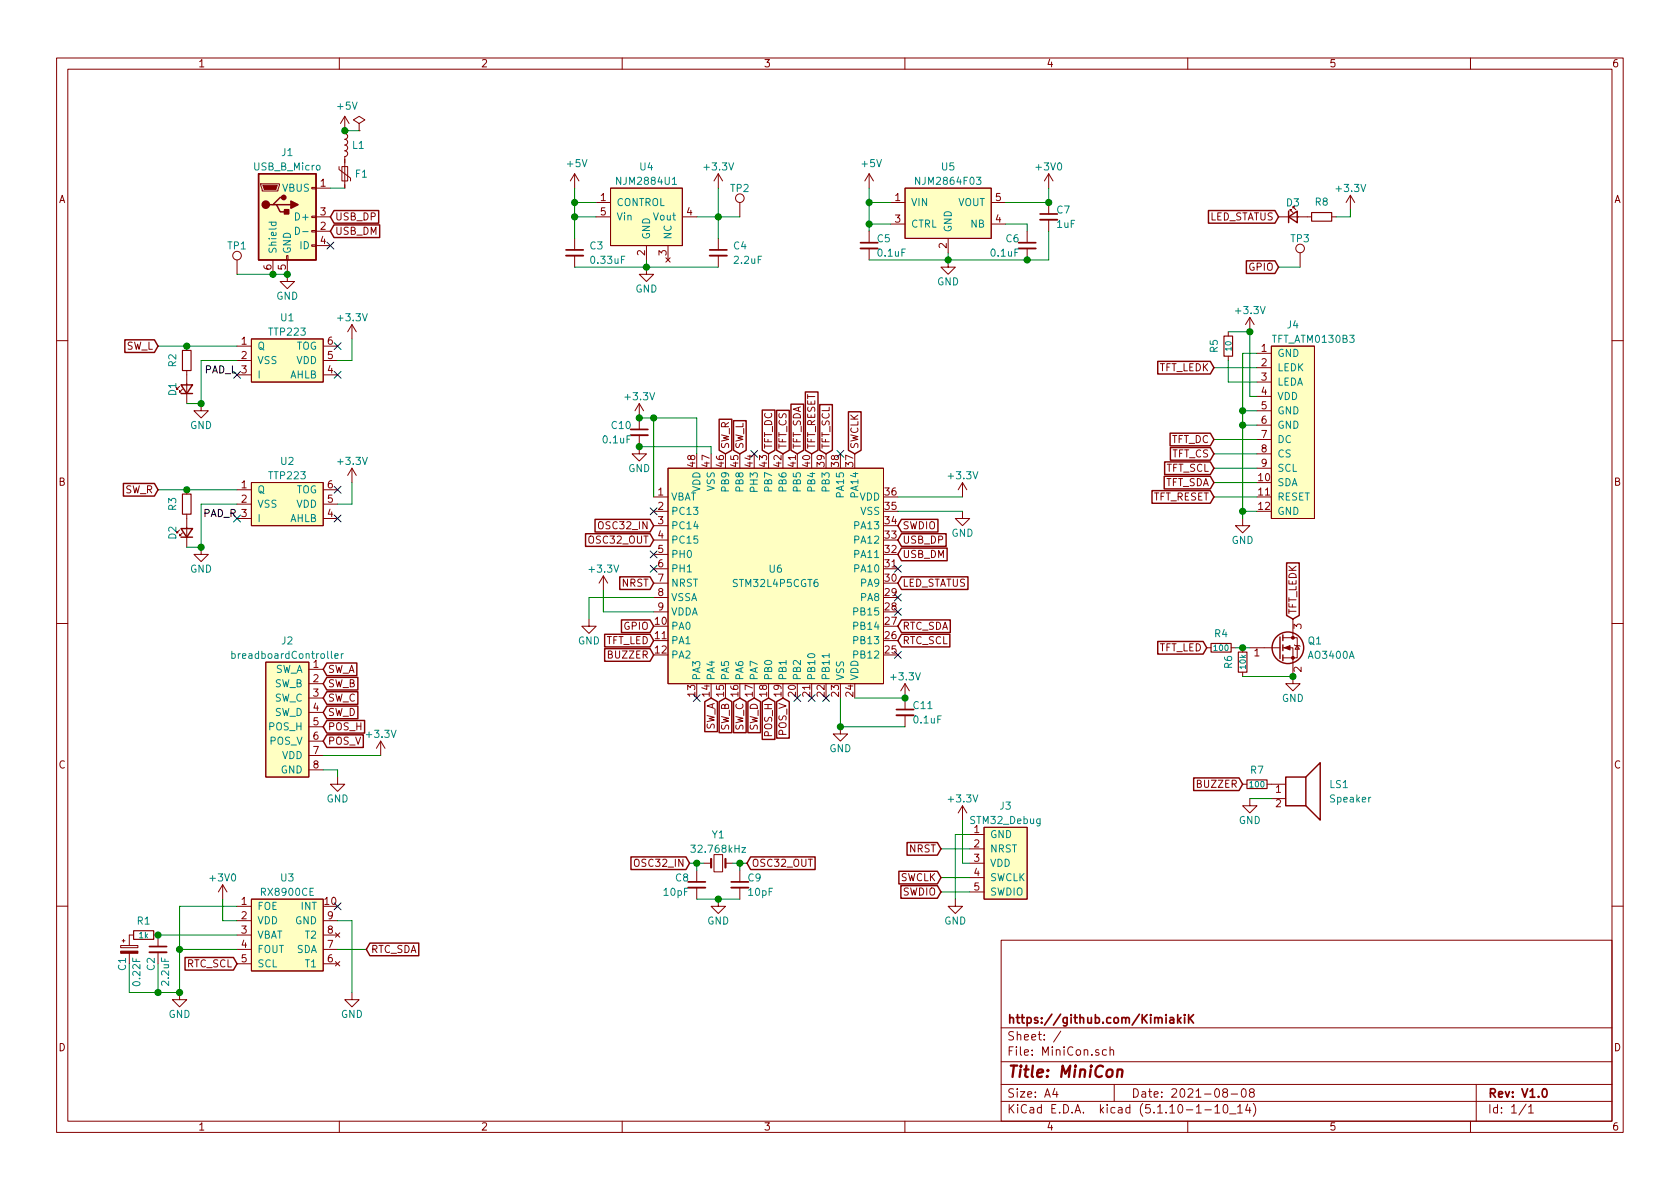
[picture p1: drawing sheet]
EESchema Schematic File Version 4
EELAYER 30 0
EELAYER END
$Descr A4 11693 8268
encoding utf-8
Sheet 1 1
Title "MiniCon"
Date "2021-08-08"
Rev "V1.0"
Comp "https://github.com/KimiakiK"
Comment1 ""
Comment2 ""
Comment3 ""
Comment4 ""
$EndDescr
$Comp
L MiniCon:TTP223 U1
U 1 1
P 2000 2500
F 0 "U1" H 2000 2800 50  0000 C CNN
F 1 "TTP223" H 2000 2700 50  0000 C CNN
F 2 "MiniCon:SOT-23-6" H 2000 2500 50  0001 C CNN
F 3 "" H 2000 2500 50  0001 C CNN
	1    2000 2500
	1    0    0    -1  
$EndComp
$Comp
L MiniCon:TTP223 U2
U 1 1
P 2000 3500
F 0 "U2" H 2000 3800 50  0000 C CNN
F 1 "TTP223" H 2000 3700 50  0000 C CNN
F 2 "MiniCon:SOT-23-6" H 2000 3500 50  0001 C CNN
F 3 "" H 2000 3500 50  0001 C CNN
	1    2000 3500
	1    0    0    -1  
$EndComp
$Comp
L MiniCon:breadboardController J2
U 1 1
P 2000 5000
F 0 "J2" H 2000 5550 50  0000 C CNN
F 1 "breadboardController" H 2000 5450 50  0000 C CNN
F 2 "MiniCon:PinHeader_1x08_P2.54mm_Vertical" H 1950 5500 50  0001 C CNN
F 3 "" H 1950 5500 50  0001 C CNN
	1    2000 5000
	-1   0    0    -1  
$EndComp
$Comp
L MiniCon:RX8900CE U3
U 1 1
P 2000 6500
F 0 "U3" H 2000 6900 50  0000 C CNN
F 1 "RX8900CE" H 2000 6800 50  0000 C CNN
F 2 "MiniCon:RX8900CE" H 2000 6500 50  0001 C CNN
F 3 "" H 2000 6500 50  0001 C CNN
	1    2000 6500
	1    0    0    -1  
$EndComp
$Comp
L MiniCon:NJM2884U1 U4
U 1 1
P 4500 1400
F 0 "U4" H 4500 1650 50  0000 C CNN
F 1 "NJM2884U1" H 4500 1550 50  0000 C CNN
F 2 "MiniCon:SOT-89-5" H 4500 1750 50  0001 C CNN
F 3 "" H 4500 1400 50  0001 C CNN
	1    4500 1400
	1    0    0    -1  
$EndComp
$Comp
L MiniCon:NJM2864F03 U5
U 1 1
P 6600 1500
F 0 "U5" H 6600 1850 50  0000 C CNN
F 1 "NJM2864F03" H 6600 1750 50  0000 C CNN
F 2 "MiniCon:SOT-23-5" H 6600 1500 50  0001 C CNN
F 3 "" H 6600 1500 50  0001 C CNN
	1    6600 1500
	1    0    0    -1  
$EndComp
$Comp
L Connector:USB_B_Micro J1
U 1 1
P 2000 1500
F 0 "J1" H 2000 1950 50  0000 C CNN
F 1 "USB_B_Micro" H 2000 1850 50  0000 C CNN
F 2 "MiniCon:ZX62-B-5PA" H 2150 1450 50  0001 C CNN
F 3 "~" H 2150 1450 50  0001 C CNN
	1    2000 1500
	1    0    0    -1  
$EndComp
$Comp
L Device:Crystal_Small Y1
U 1 1
P 5000 6000
F 0 "Y1" H 5000 6200 50  0000 C CNN
F 1 "32.768kHz" H 5000 6100 50  0000 C CNN
F 2 "MiniCon:Crystal_SMD_3215-2Pin" H 5000 6000 50  0001 C CNN
F 3 "~" H 5000 6000 50  0001 C CNN
	1    5000 6000
	1    0    0    -1  
$EndComp
$Comp
L Device:Q_NMOS_GSD Q1
U 1 1
P 8900 4500
F 0 "Q1" H 9100 4550 50  0000 L CNN
F 1 "AO3400A" H 9100 4450 50  0000 L CNN
F 2 "MiniCon:SOT-23" H 9100 4600 50  0001 C CNN
F 3 "~" H 8900 4500 50  0001 C CNN
	1    8900 4500
	1    0    0    -1  
$EndComp
$Comp
L Device:Speaker LS1
U 1 1
P 9050 5450
F 0 "LS1" H 9250 5450 50  0000 L CNN
F 1 "Speaker" H 9250 5350 50  0000 L CNN
F 2 "MiniCon:PKMCS0909E4000" H 9050 5250 50  0001 C CNN
F 3 "~" H 9040 5400 50  0001 C CNN
	1    9050 5450
	1    0    0    -1  
$EndComp
$Comp
L Device:Polyfuse_Small F1
U 1 1
P 2400 1200
F 0 "F1" H 2468 1200 50  0000 L CNN
F 1 "Polyfuse" H 2468 1155 50  0001 L CNN
F 2 "MiniCon:1608Metric" H 2450 1000 50  0001 L CNN
F 3 "~" H 2400 1200 50  0001 C CNN
	1    2400 1200
	1    0    0    -1  
$EndComp
$Comp
L Device:L_Small L1
U 1 1
P 2400 1000
F 0 "L1" H 2448 1000 50  0000 L CNN
F 1 "L" H 2448 955 50  0001 L CNN
F 2 "MiniCon:1608Metric" H 2400 1000 50  0001 C CNN
F 3 "~" H 2400 1000 50  0001 C CNN
	1    2400 1000
	1    0    0    -1  
$EndComp
$Comp
L power:+5V #PWR07
U 1 1
P 2400 900
F 0 "#PWR07" H 2400 750 50  0001 C CNN
F 1 "+5V" H 2415 1073 50  0000 C CNN
F 2 "" H 2400 900 50  0001 C CNN
F 3 "" H 2400 900 50  0001 C CNN
	1    2400 900 
	1    0    0    -1  
$EndComp
$Comp
L power:+3.3V #PWR014
U 1 1
P 5000 1300
F 0 "#PWR014" H 5000 1150 50  0001 C CNN
F 1 "+3.3V" H 5000 1450 50  0000 C CNN
F 2 "" H 5000 1300 50  0001 C CNN
F 3 "" H 5000 1300 50  0001 C CNN
	1    5000 1300
	1    0    0    -1  
$EndComp
$Comp
L power:+3V0 #PWR019
U 1 1
P 7300 1300
F 0 "#PWR019" H 7300 1150 50  0001 C CNN
F 1 "+3V0" H 7300 1450 50  0000 C CNN
F 2 "" H 7300 1300 50  0001 C CNN
F 3 "" H 7300 1300 50  0001 C CNN
	1    7300 1300
	1    0    0    -1  
$EndComp
$Comp
L power:GND #PWR05
U 1 1
P 2000 1900
F 0 "#PWR05" H 2000 1650 50  0001 C CNN
F 1 "GND" H 2000 1750 50  0000 C CNN
F 2 "" H 2000 1900 50  0001 C CNN
F 3 "" H 2000 1900 50  0001 C CNN
	1    2000 1900
	1    0    0    -1  
$EndComp
$Comp
L power:PWR_FLAG #FLG01
U 1 1
P 2500 900
F 0 "#FLG01" H 2500 975 50  0001 C CNN
F 1 "PWR_FLAG" H 2500 1073 50  0001 C CNN
F 2 "" H 2500 900 50  0001 C CNN
F 3 "~" H 2500 900 50  0001 C CNN
	1    2500 900 
	1    0    0    -1  
$EndComp
Wire Wire Line
	2500 900  2400 900 
Connection ~ 2400 900 
Wire Wire Line
	2300 1300 2400 1300
Wire Wire Line
	1900 1900 2000 1900
Connection ~ 2000 1900
Text GLabel 2300 1500 2    50   Input ~ 0
USB_DP
Text GLabel 2300 1600 2    50   Input ~ 0
USB_DM
NoConn ~ 2300 1700
$Comp
L power:+5V #PWR012
U 1 1
P 4000 1300
F 0 "#PWR012" H 4000 1150 50  0001 C CNN
F 1 "+5V" H 4015 1473 50  0000 C CNN
F 2 "" H 4000 1300 50  0001 C CNN
F 3 "" H 4000 1300 50  0001 C CNN
	1    4000 1300
	1    0    0    -1  
$EndComp
$Comp
L Device:C_Small C3
U 1 1
P 4000 1750
F 0 "C3" H 4100 1800 50  0000 L CNN
F 1 "0.33uF" H 4100 1700 50  0000 L CNN
F 2 "MiniCon:1608Metric" H 4000 1750 50  0001 C CNN
F 3 "~" H 4000 1750 50  0001 C CNN
	1    4000 1750
	1    0    0    -1  
$EndComp
$Comp
L Device:C_Small C4
U 1 1
P 5000 1750
F 0 "C4" H 5100 1800 50  0000 L CNN
F 1 "2.2uF" H 5100 1700 50  0000 L CNN
F 2 "MiniCon:1608Metric" H 5000 1750 50  0001 C CNN
F 3 "~" H 5000 1750 50  0001 C CNN
	1    5000 1750
	1    0    0    -1  
$EndComp
$Comp
L power:GND #PWR013
U 1 1
P 4500 1850
F 0 "#PWR013" H 4500 1600 50  0001 C CNN
F 1 "GND" H 4500 1700 50  0000 C CNN
F 2 "" H 4500 1850 50  0001 C CNN
F 3 "" H 4500 1850 50  0001 C CNN
	1    4500 1850
	1    0    0    -1  
$EndComp
Wire Wire Line
	4000 1300 4000 1400
Wire Wire Line
	4000 1850 4500 1850
Connection ~ 4500 1850
Wire Wire Line
	4500 1850 5000 1850
Wire Wire Line
	4500 1850 4500 1800
Wire Wire Line
	5000 1300 5000 1500
Wire Wire Line
	4850 1500 5000 1500
Connection ~ 5000 1500
Wire Wire Line
	5000 1500 5000 1650
Wire Wire Line
	4150 1500 4000 1500
Connection ~ 4000 1500
Wire Wire Line
	4000 1500 4000 1650
Wire Wire Line
	4150 1400 4000 1400
Connection ~ 4000 1400
Wire Wire Line
	4000 1400 4000 1500
$Comp
L Device:C_Small C5
U 1 1
P 6050 1700
F 0 "C5" H 6100 1750 50  0000 L CNN
F 1 "0.1uF" H 6100 1650 50  0000 L CNN
F 2 "MiniCon:1608Metric" H 6050 1700 50  0001 C CNN
F 3 "~" H 6050 1700 50  0001 C CNN
	1    6050 1700
	1    0    0    -1  
$EndComp
$Comp
L Device:C_Small C6
U 1 1
P 7150 1700
F 0 "C6" H 7100 1750 50  0000 R CNN
F 1 "0.1uF" H 7100 1650 50  0000 R CNN
F 2 "MiniCon:1608Metric" H 7150 1700 50  0001 C CNN
F 3 "~" H 7150 1700 50  0001 C CNN
	1    7150 1700
	1    0    0    -1  
$EndComp
$Comp
L Device:C_Small C7
U 1 1
P 7300 1500
F 0 "C7" H 7350 1550 50  0000 L CNN
F 1 "1uF" H 7350 1450 50  0000 L CNN
F 2 "MiniCon:1608Metric" H 7300 1500 50  0001 C CNN
F 3 "~" H 7300 1500 50  0001 C CNN
	1    7300 1500
	1    0    0    -1  
$EndComp
$Comp
L power:GND #PWR016
U 1 1
P 6600 1800
F 0 "#PWR016" H 6600 1550 50  0001 C CNN
F 1 "GND" H 6600 1650 50  0000 C CNN
F 2 "" H 6600 1800 50  0001 C CNN
F 3 "" H 6600 1800 50  0001 C CNN
	1    6600 1800
	1    0    0    -1  
$EndComp
$Comp
L power:+5V #PWR015
U 1 1
P 6050 1300
F 0 "#PWR015" H 6050 1150 50  0001 C CNN
F 1 "+5V" H 6065 1473 50  0000 C CNN
F 2 "" H 6050 1300 50  0001 C CNN
F 3 "" H 6050 1300 50  0001 C CNN
	1    6050 1300
	1    0    0    -1  
$EndComp
Wire Wire Line
	6050 1300 6050 1400
Wire Wire Line
	7300 1800 7300 1600
Connection ~ 6600 1800
Wire Wire Line
	6600 1800 7150 1800
Connection ~ 7150 1800
Wire Wire Line
	7150 1800 7300 1800
Wire Wire Line
	6600 1750 6600 1800
Wire Wire Line
	6050 1800 6600 1800
Wire Wire Line
	6200 1550 6050 1550
Connection ~ 6050 1550
Wire Wire Line
	6050 1550 6050 1600
Wire Wire Line
	6200 1400 6050 1400
Connection ~ 6050 1400
Wire Wire Line
	6050 1400 6050 1550
Wire Wire Line
	7300 1400 7300 1300
Connection ~ 7300 1400
Wire Wire Line
	7000 1400 7300 1400
Wire Wire Line
	7000 1550 7150 1550
Wire Wire Line
	7150 1550 7150 1600
$Comp
L Device:R_Small R3
U 1 1
P 1300 3500
F 0 "R3" V 1200 3500 50  0000 C CNN
F 1 "R" V 1300 3500 50  0001 C CNN
F 2 "MiniCon:1608Metric" H 1300 3500 50  0001 C CNN
F 3 "~" H 1300 3500 50  0001 C CNN
	1    1300 3500
	1    0    0    -1  
$EndComp
$Comp
L Device:LED_Small D2
U 1 1
P 1300 3700
F 0 "D2" H 1300 3800 50  0000 C CNN
F 1 "LED" H 1300 3844 50  0001 C CNN
F 2 "MiniCon:1608Metric" V 1300 3700 50  0001 C CNN
F 3 "~" V 1300 3700 50  0001 C CNN
	1    1300 3700
	0    -1   -1   0   
$EndComp
Text GLabel 1100 3400 0    50   Input ~ 0
SW_R
$Comp
L power:GND #PWR03
U 1 1
P 1400 3800
F 0 "#PWR03" H 1400 3550 50  0001 C CNN
F 1 "GND" H 1400 3650 50  0000 C CNN
F 2 "" H 1400 3800 50  0001 C CNN
F 3 "" H 1400 3800 50  0001 C CNN
	1    1400 3800
	1    0    0    -1  
$EndComp
NoConn ~ 1650 3600
Text Label 1650 3600 2    50   ~ 0
PAD_R
Connection ~ 1300 3400
Wire Wire Line
	1300 3400 1100 3400
Wire Wire Line
	1300 3800 1400 3800
Wire Wire Line
	1400 3800 1400 3500
Connection ~ 1400 3800
NoConn ~ 2350 3400
NoConn ~ 2350 3600
NoConn ~ 2350 2400
NoConn ~ 2350 2600
NoConn ~ 1650 2600
$Comp
L Device:R_Small R2
U 1 1
P 1300 2500
F 0 "R2" V 1200 2500 50  0000 C CNN
F 1 "R" V 1300 2500 50  0001 C CNN
F 2 "MiniCon:1608Metric" H 1300 2500 50  0001 C CNN
F 3 "~" H 1300 2500 50  0001 C CNN
	1    1300 2500
	1    0    0    -1  
$EndComp
$Comp
L Device:LED_Small D1
U 1 1
P 1300 2700
F 0 "D1" H 1300 2800 50  0000 C CNN
F 1 "LED" H 1300 2844 50  0001 C CNN
F 2 "MiniCon:1608Metric" V 1300 2700 50  0001 C CNN
F 3 "~" V 1300 2700 50  0001 C CNN
	1    1300 2700
	0    -1   -1   0   
$EndComp
Text GLabel 1100 2400 0    50   Input ~ 0
SW_L
$Comp
L power:GND #PWR02
U 1 1
P 1400 2800
F 0 "#PWR02" H 1400 2550 50  0001 C CNN
F 1 "GND" H 1400 2650 50  0000 C CNN
F 2 "" H 1400 2800 50  0001 C CNN
F 3 "" H 1400 2800 50  0001 C CNN
	1    1400 2800
	1    0    0    -1  
$EndComp
Text Label 1650 2600 2    50   ~ 0
PAD_L
Connection ~ 1300 2400
Wire Wire Line
	1300 2400 1100 2400
Wire Wire Line
	1300 2800 1400 2800
Wire Wire Line
	1400 2800 1400 2500
Connection ~ 1400 2800
$Comp
L power:+3.3V #PWR08
U 1 1
P 2450 2350
F 0 "#PWR08" H 2450 2200 50  0001 C CNN
F 1 "+3.3V" H 2450 2500 50  0000 C CNN
F 2 "" H 2450 2350 50  0001 C CNN
F 3 "" H 2450 2350 50  0001 C CNN
	1    2450 2350
	1    0    0    -1  
$EndComp
$Comp
L power:+3.3V #PWR09
U 1 1
P 2450 3350
F 0 "#PWR09" H 2450 3200 50  0001 C CNN
F 1 "+3.3V" H 2450 3500 50  0000 C CNN
F 2 "" H 2450 3350 50  0001 C CNN
F 3 "" H 2450 3350 50  0001 C CNN
	1    2450 3350
	1    0    0    -1  
$EndComp
Wire Wire Line
	2450 2350 2450 2500
Wire Wire Line
	2450 2500 2350 2500
Wire Wire Line
	2450 3350 2450 3500
Wire Wire Line
	2450 3500 2350 3500
Text GLabel 2250 4650 2    50   Input ~ 0
SW_A
Text GLabel 2250 4750 2    50   Input ~ 0
SW_B
Text GLabel 2250 4850 2    50   Input ~ 0
SW_C
Text GLabel 2250 4950 2    50   Input ~ 0
SW_D
Text GLabel 2250 5050 2    50   Input ~ 0
POS_H
Text GLabel 2250 5150 2    50   Input ~ 0
POS_V
$Comp
L power:+3.3V #PWR011
U 1 1
P 2650 5250
F 0 "#PWR011" H 2650 5100 50  0001 C CNN
F 1 "+3.3V" H 2650 5400 50  0000 C CNN
F 2 "" H 2650 5250 50  0001 C CNN
F 3 "" H 2650 5250 50  0001 C CNN
	1    2650 5250
	1    0    0    -1  
$EndComp
$Comp
L power:GND #PWR06
U 1 1
P 2350 5400
F 0 "#PWR06" H 2350 5150 50  0001 C CNN
F 1 "GND" H 2350 5250 50  0000 C CNN
F 2 "" H 2350 5400 50  0001 C CNN
F 3 "" H 2350 5400 50  0001 C CNN
	1    2350 5400
	1    0    0    -1  
$EndComp
Wire Wire Line
	2250 5250 2650 5250
Wire Wire Line
	2350 5350 2350 5400
Wire Wire Line
	2250 5350 2350 5350
$Comp
L power:+3V0 #PWR04
U 1 1
P 1550 6250
F 0 "#PWR04" H 1550 6100 50  0001 C CNN
F 1 "+3V0" H 1550 6400 50  0000 C CNN
F 2 "" H 1550 6250 50  0001 C CNN
F 3 "" H 1550 6250 50  0001 C CNN
	1    1550 6250
	1    0    0    -1  
$EndComp
Text GLabel 1650 6700 0    50   Input ~ 0
RTC_SCL
Text GLabel 2550 6600 2    50   Input ~ 0
RTC_SDA
$Comp
L power:GND #PWR010
U 1 1
P 2450 6900
F 0 "#PWR010" H 2450 6650 50  0001 C CNN
F 1 "GND" H 2450 6750 50  0000 C CNN
F 2 "" H 2450 6900 50  0001 C CNN
F 3 "" H 2450 6900 50  0001 C CNN
	1    2450 6900
	1    0    0    -1  
$EndComp
$Comp
L power:GND #PWR01
U 1 1
P 1250 6900
F 0 "#PWR01" H 1250 6650 50  0001 C CNN
F 1 "GND" H 1250 6750 50  0000 C CNN
F 2 "" H 1250 6900 50  0001 C CNN
F 3 "" H 1250 6900 50  0001 C CNN
	1    1250 6900
	1    0    0    -1  
$EndComp
$Comp
L Device:R_Small R1
U 1 1
P 1000 6500
F 0 "R1" V 900 6500 50  0000 C CNN
F 1 "1k" V 1000 6500 40  0000 C CNN
F 2 "MiniCon:1608Metric" H 1000 6500 50  0001 C CNN
F 3 "~" H 1000 6500 50  0001 C CNN
	1    1000 6500
	0    1    1    0   
$EndComp
$Comp
L Device:C_Small C2
U 1 1
P 1100 6600
F 0 "C2" V 1050 6550 50  0000 R CNN
F 1 "2.2uF" V 1150 6550 50  0000 R CNN
F 2 "MiniCon:1608Metric" H 1100 6600 50  0001 C CNN
F 3 "~" H 1100 6600 50  0001 C CNN
	1    1100 6600
	1    0    0    -1  
$EndComp
$Comp
L Device:CP_Small C1
U 1 1
P 900 6600
F 0 "C1" V 850 6550 50  0000 R CNN
F 1 "0.22F" V 950 6550 50  0000 R CNN
F 2 "MiniCon:DCK-3R3E224-E" H 900 6600 50  0001 C CNN
F 3 "~" H 900 6600 50  0001 C CNN
	1    900  6600
	1    0    0    -1  
$EndComp
Wire Wire Line
	2350 6400 2450 6400
Wire Wire Line
	2450 6400 2450 6900
Wire Wire Line
	2550 6600 2350 6600
Wire Wire Line
	1100 6700 1100 6900
Wire Wire Line
	1100 6900 1250 6900
Wire Wire Line
	900  6700 900  6900
Wire Wire Line
	900  6900 1100 6900
Connection ~ 1100 6900
Wire Wire Line
	1100 6500 1650 6500
Connection ~ 1100 6500
Wire Wire Line
	1650 6600 1250 6600
Wire Wire Line
	1250 6600 1250 6900
Connection ~ 1250 6900
Wire Wire Line
	1650 6300 1250 6300
Wire Wire Line
	1250 6300 1250 6600
Connection ~ 1250 6600
Wire Wire Line
	1550 6250 1550 6400
Wire Wire Line
	1550 6400 1650 6400
NoConn ~ 2350 6300
Text GLabel 4800 6000 0    50   Input ~ 0
OSC32_IN
Text GLabel 5200 6000 2    50   Input ~ 0
OSC32_OUT
$Comp
L Device:C_Small C8
U 1 1
P 4850 6150
F 0 "C8" H 4800 6200 50  0000 R CNN
F 1 "10pF" H 4800 6100 50  0000 R CNN
F 2 "MiniCon:1005Metric" H 4850 6150 50  0001 C CNN
F 3 "~" H 4850 6150 50  0001 C CNN
	1    4850 6150
	1    0    0    -1  
$EndComp
$Comp
L Device:C_Small C9
U 1 1
P 5150 6150
F 0 "C9" H 5200 6200 50  0000 L CNN
F 1 "10pF" H 5200 6100 50  0000 L CNN
F 2 "MiniCon:1005Metric" H 5150 6150 50  0001 C CNN
F 3 "~" H 5150 6150 50  0001 C CNN
	1    5150 6150
	1    0    0    -1  
$EndComp
$Comp
L power:GND #PWR025
U 1 1
P 5000 6250
F 0 "#PWR025" H 5000 6000 50  0001 C CNN
F 1 "GND" H 5000 6100 50  0000 C CNN
F 2 "" H 5000 6250 50  0001 C CNN
F 3 "" H 5000 6250 50  0001 C CNN
	1    5000 6250
	1    0    0    -1  
$EndComp
Wire Wire Line
	4800 6000 4850 6000
Wire Wire Line
	5200 6000 5150 6000
Wire Wire Line
	5150 6050 5150 6000
Connection ~ 5150 6000
Wire Wire Line
	5150 6000 5100 6000
Wire Wire Line
	4850 6050 4850 6000
Connection ~ 4850 6000
Wire Wire Line
	4850 6000 4900 6000
Wire Wire Line
	4850 6250 5000 6250
Connection ~ 5000 6250
Wire Wire Line
	5000 6250 5150 6250
Text GLabel 4550 3650 0    50   Input ~ 0
OSC32_IN
Text GLabel 4550 3750 0    50   Input ~ 0
OSC32_OUT
$Comp
L Device:R_Small R4
U 1 1
P 8500 4500
F 0 "R4" V 8400 4500 50  0000 C CNN
F 1 "100" V 8500 4500 40  0000 C CNN
F 2 "MiniCon:1608Metric" H 8500 4500 50  0001 C CNN
F 3 "~" H 8500 4500 50  0001 C CNN
	1    8500 4500
	0    1    1    0   
$EndComp
$Comp
L Device:R_Small R6
U 1 1
P 8650 4600
F 0 "R6" V 8550 4600 50  0000 C CNN
F 1 "10k" V 8650 4600 40  0000 C CNN
F 2 "MiniCon:1608Metric" H 8650 4600 50  0001 C CNN
F 3 "~" H 8650 4600 50  0001 C CNN
	1    8650 4600
	1    0    0    -1  
$EndComp
$Comp
L power:GND #PWR023
U 1 1
P 9000 4700
F 0 "#PWR023" H 9000 4450 50  0001 C CNN
F 1 "GND" H 9000 4550 50  0000 C CNN
F 2 "" H 9000 4700 50  0001 C CNN
F 3 "" H 9000 4700 50  0001 C CNN
	1    9000 4700
	1    0    0    -1  
$EndComp
Wire Wire Line
	8700 4500 8650 4500
Connection ~ 8650 4500
Wire Wire Line
	8650 4500 8600 4500
Wire Wire Line
	8650 4700 9000 4700
Connection ~ 9000 4700
Text GLabel 9000 4300 1    50   Input ~ 0
TFT_LEDK
Text GLabel 8400 4500 0    50   Input ~ 0
TFT_LED
Text GLabel 8650 5450 0    50   Input ~ 0
BUZZER
$Comp
L Device:R_Small R7
U 1 1
P 8750 5450
F 0 "R7" V 8650 5450 50  0000 C CNN
F 1 "100" V 8750 5450 40  0000 C CNN
F 2 "MiniCon:1608Metric" H 8750 5450 50  0001 C CNN
F 3 "~" H 8750 5450 50  0001 C CNN
	1    8750 5450
	0    1    1    0   
$EndComp
$Comp
L power:GND #PWR022
U 1 1
P 8700 5550
F 0 "#PWR022" H 8700 5300 50  0001 C CNN
F 1 "GND" H 8700 5400 50  0000 C CNN
F 2 "" H 8700 5550 50  0001 C CNN
F 3 "" H 8700 5550 50  0001 C CNN
	1    8700 5550
	1    0    0    -1  
$EndComp
Wire Wire Line
	8850 5550 8700 5550
$Comp
L power:+3.3V #PWR021
U 1 1
P 8700 2300
F 0 "#PWR021" H 8700 2150 50  0001 C CNN
F 1 "+3.3V" H 8700 2450 50  0000 C CNN
F 2 "" H 8700 2300 50  0001 C CNN
F 3 "" H 8700 2300 50  0001 C CNN
	1    8700 2300
	1    0    0    -1  
$EndComp
$Comp
L power:GND #PWR020
U 1 1
P 8650 3600
F 0 "#PWR020" H 8650 3350 50  0001 C CNN
F 1 "GND" H 8650 3450 50  0000 C CNN
F 2 "" H 8650 3600 50  0001 C CNN
F 3 "" H 8650 3600 50  0001 C CNN
	1    8650 3600
	1    0    0    -1  
$EndComp
Wire Wire Line
	8750 2750 8700 2750
Wire Wire Line
	8750 2450 8650 2450
Wire Wire Line
	8650 2450 8650 2850
Wire Wire Line
	8750 3550 8650 3550
Connection ~ 8650 3550
Wire Wire Line
	8650 3550 8650 3600
Wire Wire Line
	8750 2950 8650 2950
Connection ~ 8650 2950
Wire Wire Line
	8650 2950 8650 3550
Wire Wire Line
	8750 2850 8650 2850
Connection ~ 8650 2850
Wire Wire Line
	8650 2850 8650 2950
Text GLabel 8450 2550 0    50   Input ~ 0
TFT_LEDK
$Comp
L MiniCon:TFT_ATM0130B3 J4
U 1 1
P 9000 3000
F 0 "J4" H 9000 3750 50  0000 C CNN
F 1 "TFT_ATM0130B3" H 8850 3650 50  0000 L CNN
F 2 "MiniCon:Hirose_FH12-12S-0.5SH_1x12-1MP_P0.50mm_Horizontal" H 9000 3000 50  0001 C CNN
F 3 "" H 9000 3000 50  0001 C CNN
	1    9000 3000
	1    0    0    -1  
$EndComp
$Comp
L Device:R_Small R5
U 1 1
P 8550 2400
F 0 "R5" V 8450 2400 50  0000 C CNN
F 1 "10" V 8550 2400 40  0000 C CNN
F 2 "MiniCon:1608Metric" H 8550 2400 50  0001 C CNN
F 3 "~" H 8550 2400 50  0001 C CNN
	1    8550 2400
	1    0    0    -1  
$EndComp
Wire Wire Line
	8700 2300 8700 2750
Wire Wire Line
	8700 2300 8550 2300
Connection ~ 8700 2300
Wire Wire Line
	8550 2500 8550 2650
Wire Wire Line
	8550 2650 8750 2650
Wire Wire Line
	8750 2550 8450 2550
Text GLabel 8450 3050 0    50   Input ~ 0
TFT_DC
Text GLabel 8450 3150 0    50   Input ~ 0
TFT_CS
Text GLabel 8450 3250 0    50   Input ~ 0
TFT_SCL
Text GLabel 8450 3350 0    50   Input ~ 0
TFT_SDA
Text GLabel 8450 3450 0    50   Input ~ 0
TFT_RESET
Wire Wire Line
	8450 3050 8750 3050
Wire Wire Line
	8750 3150 8450 3150
Wire Wire Line
	8450 3250 8750 3250
Wire Wire Line
	8750 3350 8450 3350
Wire Wire Line
	8450 3450 8750 3450
Text GLabel 4550 4450 0    50   Input ~ 0
TFT_LED
Text GLabel 4550 4550 0    50   Input ~ 0
BUZZER
Text GLabel 4950 4850 3    50   Input ~ 0
SW_A
Text GLabel 5050 4850 3    50   Input ~ 0
SW_B
Text GLabel 5150 4850 3    50   Input ~ 0
SW_C
Text GLabel 5250 4850 3    50   Input ~ 0
SW_D
Text GLabel 5350 4850 3    50   Input ~ 0
POS_H
Text GLabel 5450 4850 3    50   Input ~ 0
POS_V
Text GLabel 6250 4450 2    50   Input ~ 0
RTC_SCL
Text GLabel 6250 4350 2    50   Input ~ 0
RTC_SDA
Text GLabel 6250 3850 2    50   Input ~ 0
USB_DM
Text GLabel 6250 3750 2    50   Input ~ 0
USB_DP
Text GLabel 5150 3150 1    50   Input ~ 0
SW_L
Text GLabel 5050 3150 1    50   Input ~ 0
SW_R
Text GLabel 5650 3150 1    50   Input ~ 0
TFT_RESET
Text GLabel 5750 3150 1    50   Input ~ 0
TFT_SCL
Text GLabel 5550 3150 1    50   Input ~ 0
TFT_SDA
Text GLabel 5450 3150 1    50   Input ~ 0
TFT_CS
Text GLabel 5350 3150 1    50   Input ~ 0
TFT_DC
Text GLabel 6250 3650 2    50   Input ~ 0
SWDIO
Text GLabel 5950 3150 1    50   Input ~ 0
SWCLK
Text GLabel 4550 4050 0    50   Input ~ 0
NRST
$Comp
L power:+3.3V #PWR018
U 1 1
P 6700 5700
F 0 "#PWR018" H 6700 5550 50  0001 C CNN
F 1 "+3.3V" H 6700 5850 50  0000 C CNN
F 2 "" H 6700 5700 50  0001 C CNN
F 3 "" H 6700 5700 50  0001 C CNN
	1    6700 5700
	1    0    0    -1  
$EndComp
$Comp
L power:GND #PWR017
U 1 1
P 6650 6250
F 0 "#PWR017" H 6650 6000 50  0001 C CNN
F 1 "GND" H 6650 6100 50  0000 C CNN
F 2 "" H 6650 6250 50  0001 C CNN
F 3 "" H 6650 6250 50  0001 C CNN
	1    6650 6250
	1    0    0    -1  
$EndComp
$Comp
L MiniCon:STM32_Debug_5pin J3
U 1 1
P 7000 6000
F 0 "J3" H 7000 6400 50  0000 C CNN
F 1 "STM32_Debug" H 7000 6300 50  0000 C CNN
F 2 "MiniCon:STM32_Debug_5pin" H 7000 6650 50  0001 C CNN
F 3 "" H 6950 6500 50  0001 C CNN
	1    7000 6000
	1    0    0    -1  
$EndComp
Wire Wire Line
	6750 6000 6700 6000
Wire Wire Line
	6700 6000 6700 5700
Wire Wire Line
	6750 5800 6650 5800
Wire Wire Line
	6650 5800 6650 6250
Text GLabel 6550 6100 0    50   Input ~ 0
SWCLK
Text GLabel 6550 6200 0    50   Input ~ 0
SWDIO
Text GLabel 6550 5900 0    50   Input ~ 0
NRST
Wire Wire Line
	6750 5900 6550 5900
Wire Wire Line
	6550 6100 6750 6100
Wire Wire Line
	6750 6200 6550 6200
Text GLabel 4550 4350 0    50   Input ~ 0
GPIO
Text GLabel 8900 1500 0    50   Input ~ 0
LED_STATUS
$Comp
L Device:LED_Small D3
U 1 1
P 9000 1500
F 0 "D3" H 9000 1600 50  0000 C CNN
F 1 "LED" H 9000 1644 50  0001 C CNN
F 2 "MiniCon:1608Metric" V 9000 1500 50  0001 C CNN
F 3 "~" V 9000 1500 50  0001 C CNN
	1    9000 1500
	1    0    0    -1  
$EndComp
$Comp
L Device:R_Small R8
U 1 1
P 9200 1500
F 0 "R8" V 9300 1500 50  0000 C CNN
F 1 "R" V 9200 1500 50  0001 C CNN
F 2 "MiniCon:1608Metric" H 9200 1500 50  0001 C CNN
F 3 "~" H 9200 1500 50  0001 C CNN
	1    9200 1500
	0    -1   -1   0   
$EndComp
$Comp
L power:+3.3V #PWR024
U 1 1
P 9400 1450
F 0 "#PWR024" H 9400 1300 50  0001 C CNN
F 1 "+3.3V" H 9400 1600 50  0000 C CNN
F 2 "" H 9400 1450 50  0001 C CNN
F 3 "" H 9400 1450 50  0001 C CNN
	1    9400 1450
	1    0    0    -1  
$EndComp
Wire Wire Line
	9400 1450 9400 1500
Wire Wire Line
	9400 1500 9300 1500
Text GLabel 8900 1850 0    50   Input ~ 0
GPIO
$Comp
L Connector:TestPoint TP3
U 1 1
P 9050 1850
F 0 "TP3" H 9050 2050 50  0000 C CNN
F 1 "TestPoint" H 9108 1877 50  0001 L CNN
F 2 "MiniCon:TestPoint_THTPad_D1.3mm_Drill0.8mm" H 9250 1850 50  0001 C CNN
F 3 "~" H 9250 1850 50  0001 C CNN
	1    9050 1850
	1    0    0    -1  
$EndComp
Wire Wire Line
	9050 1850 8900 1850
$Comp
L Connector:TestPoint TP2
U 1 1
P 5150 1500
F 0 "TP2" H 5150 1700 50  0000 C CNN
F 1 "TestPoint" H 5208 1527 50  0001 L CNN
F 2 "MiniCon:TestPoint_THTPad_D1.3mm_Drill0.8mm" H 5350 1500 50  0001 C CNN
F 3 "~" H 5350 1500 50  0001 C CNN
	1    5150 1500
	1    0    0    -1  
$EndComp
$Comp
L Connector:TestPoint TP1
U 1 1
P 1650 1900
F 0 "TP1" H 1650 2100 50  0000 C CNN
F 1 "TestPoint" H 1708 1927 50  0001 L CNN
F 2 "MiniCon:TestPoint_THTPad_D1.3mm_Drill0.8mm" H 1850 1900 50  0001 C CNN
F 3 "~" H 1850 1900 50  0001 C CNN
	1    1650 1900
	1    0    0    -1  
$EndComp
Wire Wire Line
	5000 1500 5150 1500
Wire Wire Line
	1900 1900 1650 1900
Connection ~ 1900 1900
NoConn ~ 5250 3150
NoConn ~ 5850 3150
NoConn ~ 6250 3950
NoConn ~ 6250 4150
NoConn ~ 6250 4250
NoConn ~ 6250 4550
NoConn ~ 5750 4850
NoConn ~ 5650 4850
NoConn ~ 5550 4850
NoConn ~ 4850 4850
NoConn ~ 4550 3950
NoConn ~ 4550 3850
NoConn ~ 4550 3550
Text GLabel 6250 4050 2    50   Input ~ 0
LED_STATUS
$Comp
L power:+3.3V #PWR028
U 1 1
P 4450 2900
F 0 "#PWR028" H 4450 2750 50  0001 C CNN
F 1 "+3.3V" H 4450 3050 50  0000 C CNN
F 2 "" H 4450 2900 50  0001 C CNN
F 3 "" H 4450 2900 50  0001 C CNN
	1    4450 2900
	1    0    0    -1  
$EndComp
$Comp
L power:+3.3V #PWR032
U 1 1
P 6700 3450
F 0 "#PWR032" H 6700 3300 50  0001 C CNN
F 1 "+3.3V" H 6700 3600 50  0000 C CNN
F 2 "" H 6700 3450 50  0001 C CNN
F 3 "" H 6700 3450 50  0001 C CNN
	1    6700 3450
	1    0    0    -1  
$EndComp
$Comp
L power:+3.3V #PWR027
U 1 1
P 4200 4100
F 0 "#PWR027" H 4200 3950 50  0001 C CNN
F 1 "+3.3V" H 4200 4250 50  0000 C CNN
F 2 "" H 4200 4100 50  0001 C CNN
F 3 "" H 4200 4100 50  0001 C CNN
	1    4200 4100
	1    0    0    -1  
$EndComp
$Comp
L power:+3.3V #PWR031
U 1 1
P 6300 4850
F 0 "#PWR031" H 6300 4700 50  0001 C CNN
F 1 "+3.3V" H 6300 5000 50  0000 C CNN
F 2 "" H 6300 4850 50  0001 C CNN
F 3 "" H 6300 4850 50  0001 C CNN
	1    6300 4850
	1    0    0    -1  
$EndComp
$Comp
L power:GND #PWR033
U 1 1
P 6700 3550
F 0 "#PWR033" H 6700 3300 50  0001 C CNN
F 1 "GND" H 6700 3400 50  0000 C CNN
F 2 "" H 6700 3550 50  0001 C CNN
F 3 "" H 6700 3550 50  0001 C CNN
	1    6700 3550
	1    0    0    -1  
$EndComp
$Comp
L power:GND #PWR029
U 1 1
P 4450 3100
F 0 "#PWR029" H 4450 2850 50  0001 C CNN
F 1 "GND" H 4450 2950 50  0000 C CNN
F 2 "" H 4450 3100 50  0001 C CNN
F 3 "" H 4450 3100 50  0001 C CNN
	1    4450 3100
	1    0    0    -1  
$EndComp
$Comp
L power:GND #PWR026
U 1 1
P 4100 4300
F 0 "#PWR026" H 4100 4050 50  0001 C CNN
F 1 "GND" H 4100 4150 50  0000 C CNN
F 2 "" H 4100 4300 50  0001 C CNN
F 3 "" H 4100 4300 50  0001 C CNN
	1    4100 4300
	1    0    0    -1  
$EndComp
$Comp
L power:GND #PWR030
U 1 1
P 5850 5050
F 0 "#PWR030" H 5850 4800 50  0001 C CNN
F 1 "GND" H 5850 4900 50  0000 C CNN
F 2 "" H 5850 5050 50  0001 C CNN
F 3 "" H 5850 5050 50  0001 C CNN
	1    5850 5050
	1    0    0    -1  
$EndComp
$Comp
L Device:C_Small C11
U 1 1
P 6300 4950
F 0 "C11" H 6350 5000 50  0000 L CNN
F 1 "0.1uF" H 6350 4900 50  0000 L CNN
F 2 "MiniCon:1608Metric" H 6300 4950 50  0001 C CNN
F 3 "~" H 6300 4950 50  0001 C CNN
	1    6300 4950
	1    0    0    -1  
$EndComp
$Comp
L Device:C_Small C10
U 1 1
P 4450 3000
F 0 "C10" H 4400 3050 50  0000 R CNN
F 1 "0.1uF" H 4400 2950 50  0000 R CNN
F 2 "MiniCon:1608Metric" H 4450 3000 50  0001 C CNN
F 3 "~" H 4450 3000 50  0001 C CNN
	1    4450 3000
	1    0    0    -1  
$EndComp
Wire Wire Line
	4950 3150 4950 3100
Wire Wire Line
	4950 3100 4450 3100
Connection ~ 4450 3100
Wire Wire Line
	4450 2900 4550 2900
Wire Wire Line
	4550 2900 4550 3450
Connection ~ 4450 2900
Wire Wire Line
	4550 2900 4850 2900
Wire Wire Line
	4850 2900 4850 3150
Connection ~ 4550 2900
Wire Wire Line
	4550 4150 4100 4150
Wire Wire Line
	4100 4150 4100 4300
Wire Wire Line
	4550 4250 4200 4250
Wire Wire Line
	4200 4250 4200 4100
Wire Wire Line
	6700 3450 6250 3450
Wire Wire Line
	6250 3550 6700 3550
Wire Wire Line
	5850 4850 5850 5050
Wire Wire Line
	5850 5050 6300 5050
Connection ~ 5850 5050
Wire Wire Line
	5950 4850 6300 4850
Connection ~ 6300 4850
$Comp
L MiniCon:STM32L4P5CGT6 U6
U 1 1
P 5400 4000
F 0 "U6" H 5400 4050 50  0000 C CNN
F 1 "STM32L4P5CGT6" H 5400 3950 50  0000 C CNN
F 2 "MiniCon:LQFP-48_7x7mm_P0.5mm_FusionPCB" H 5400 3050 50  0001 C CNN
F 3 "" H 5400 4000 50  0001 C CNN
	1    5400 4000
	1    0    0    -1  
$EndComp
Wire Wire Line
	1400 2500 1650 2500
Wire Wire Line
	1300 2400 1650 2400
Wire Wire Line
	1300 3400 1650 3400
Wire Wire Line
	1400 3500 1650 3500
$EndSCHEMATC
